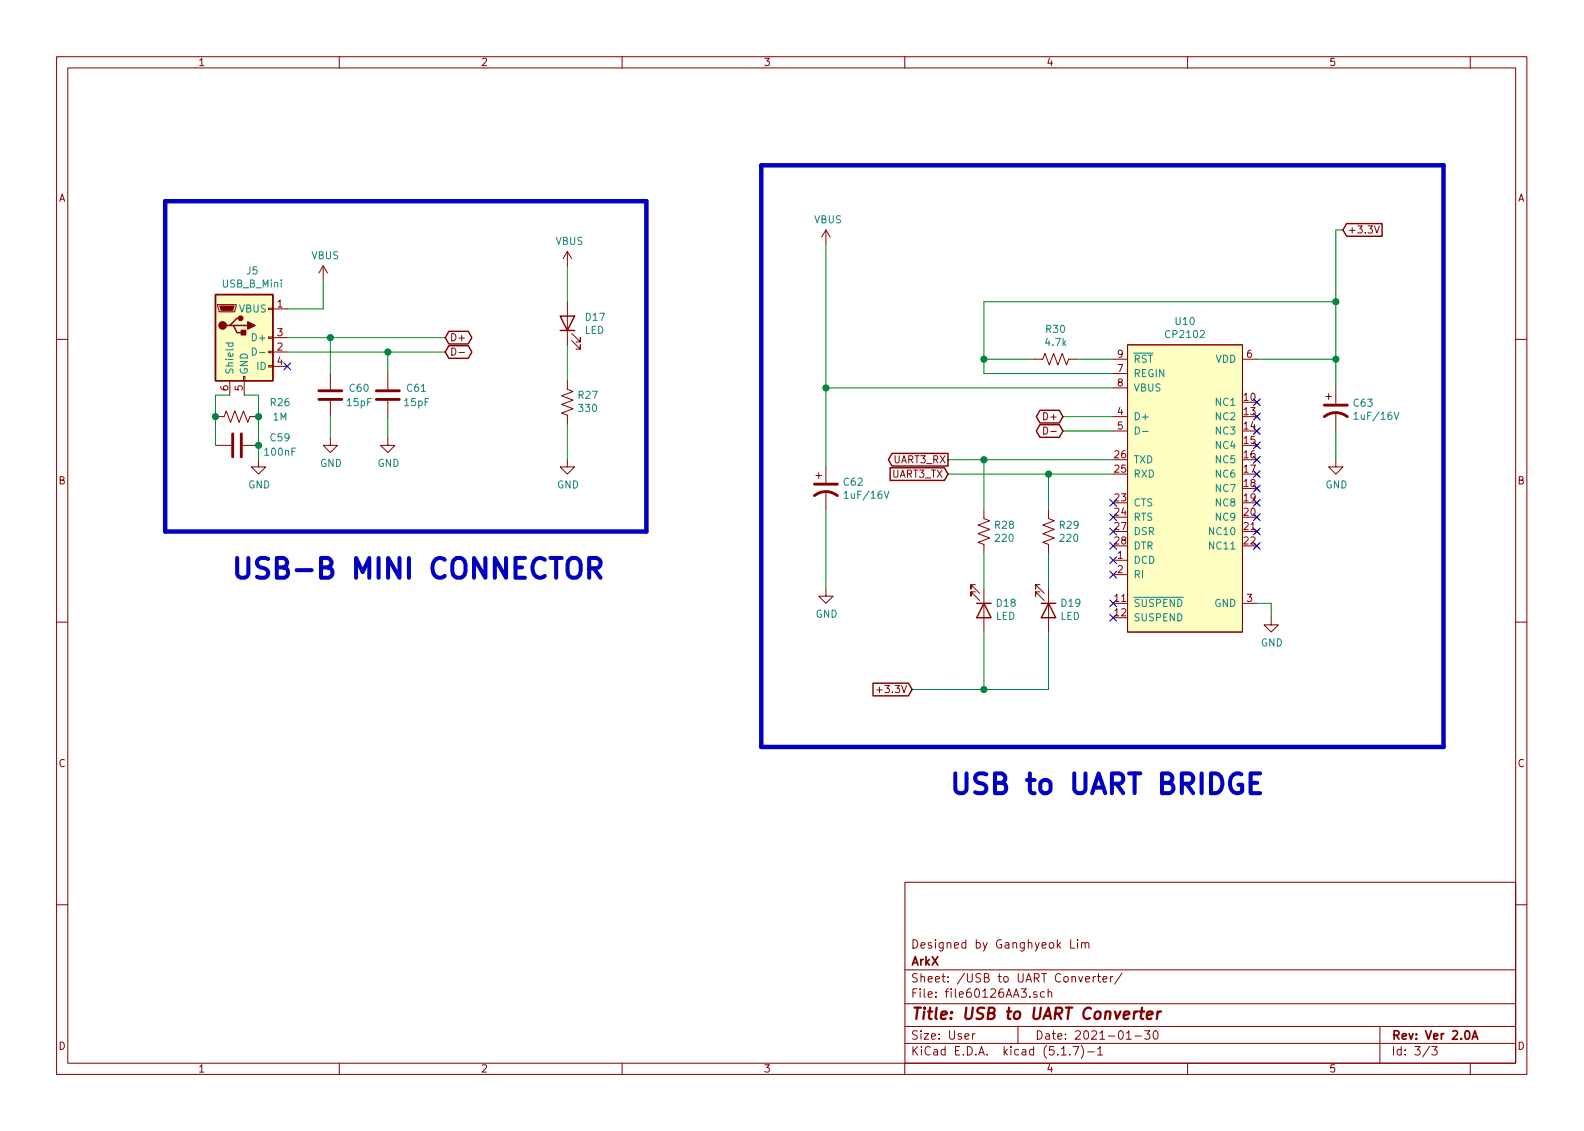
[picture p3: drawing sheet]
EESchema Schematic File Version 4
EELAYER 30 0
EELAYER END
$Descr User 11024 7874
encoding utf-8
Sheet 3 3
Title "USB to UART Converter"
Date "2021-01-30"
Rev "Ver 2.0A"
Comp "ArkX"
Comment1 "Designed by Ganghyeok Lim"
Comment2 ""
Comment3 ""
Comment4 ""
$EndDescr
$Comp
L Connector:USB_B_Mini J5
U 1 1
P 1700 2350
F 0 "J5" H 1757 2817 50  0000 C CNN
F 1 "USB_B_Mini" H 1757 2726 50  0000 C CNN
F 2 "Connector_USB:USB_Mini-B_Lumberg_2486_01_Horizontal" H 1850 2300 50  0001 C CNN
F 3 "~" H 1850 2300 50  0001 C CNN
	1    1700 2350
	1    0    0    -1  
$EndComp
$Comp
L Device:R_US R26
U 1 1
P 1650 2900
F 0 "R26" V 1550 3200 50  0000 C CNN
F 1 "1M" V 1650 3200 50  0000 C CNN
F 2 "My_Libraries:R3216_Metric" V 1690 2890 50  0001 C CNN
F 3 "~" H 1650 2900 50  0001 C CNN
	1    1650 2900
	0    1    1    0   
$EndComp
$Comp
L Device:C C59
U 1 1
P 1650 3100
F 0 "C59" V 1700 2800 50  0000 C CNN
F 1 "100nF" V 1600 2800 50  0000 C CNN
F 2 "My_Libraries:C3216_Metric" H 1688 2950 50  0001 C CNN
F 3 "~" H 1650 3100 50  0001 C CNN
	1    1650 3100
	0    -1   -1   0   
$EndComp
Wire Wire Line
	1600 2750 1500 2750
Wire Wire Line
	1500 2750 1500 2900
Wire Wire Line
	1700 2750 1800 2750
Wire Wire Line
	1800 2750 1800 2900
Wire Wire Line
	1500 2900 1500 3100
Connection ~ 1500 2900
Wire Wire Line
	1800 3100 1800 2900
Connection ~ 1800 2900
$Comp
L power:GND #PWR06
U 1 1
P 1800 3200
F 0 "#PWR06" H 1800 2950 50  0001 C CNN
F 1 "GND" H 1805 3027 50  0000 C CNN
F 2 "" H 1800 3200 50  0001 C CNN
F 3 "" H 1800 3200 50  0001 C CNN
	1    1800 3200
	1    0    0    -1  
$EndComp
Wire Wire Line
	1800 3100 1800 3200
Connection ~ 1800 3100
$Comp
L power:VBUS #PWR07
U 1 1
P 2250 1950
F 0 "#PWR07" H 2250 1800 50  0001 C CNN
F 1 "VBUS" H 2265 2123 50  0000 C CNN
F 2 "" H 2250 1950 50  0001 C CNN
F 3 "" H 2250 1950 50  0001 C CNN
	1    2250 1950
	1    0    0    -1  
$EndComp
Wire Wire Line
	2250 1950 2250 2150
Wire Wire Line
	2250 2150 2000 2150
Wire Wire Line
	2000 2350 2300 2350
Wire Wire Line
	2000 2450 2700 2450
NoConn ~ 2000 2550
$Comp
L Device:C C60
U 1 1
P 2300 2750
F 0 "C60" H 2500 2800 50  0000 C CNN
F 1 "15pF" H 2500 2700 50  0000 C CNN
F 2 "My_Libraries:C3216_Metric" H 2338 2600 50  0001 C CNN
F 3 "~" H 2300 2750 50  0001 C CNN
	1    2300 2750
	1    0    0    -1  
$EndComp
$Comp
L Device:C C61
U 1 1
P 2700 2750
F 0 "C61" H 2900 2800 50  0000 C CNN
F 1 "15pF" H 2900 2700 50  0000 C CNN
F 2 "My_Libraries:C3216_Metric" H 2738 2600 50  0001 C CNN
F 3 "~" H 2700 2750 50  0001 C CNN
	1    2700 2750
	1    0    0    -1  
$EndComp
Wire Wire Line
	2300 2600 2300 2350
Connection ~ 2300 2350
Wire Wire Line
	2300 2350 3100 2350
Wire Wire Line
	2700 2600 2700 2450
Connection ~ 2700 2450
Wire Wire Line
	2700 2450 3100 2450
Wire Wire Line
	2300 2900 2300 3050
Wire Wire Line
	2700 2900 2700 3050
$Comp
L power:GND #PWR08
U 1 1
P 2300 3050
F 0 "#PWR08" H 2300 2800 50  0001 C CNN
F 1 "GND" H 2305 2877 50  0000 C CNN
F 2 "" H 2300 3050 50  0001 C CNN
F 3 "" H 2300 3050 50  0001 C CNN
	1    2300 3050
	1    0    0    -1  
$EndComp
$Comp
L power:GND #PWR09
U 1 1
P 2700 3050
F 0 "#PWR09" H 2700 2800 50  0001 C CNN
F 1 "GND" H 2705 2877 50  0000 C CNN
F 2 "" H 2700 3050 50  0001 C CNN
F 3 "" H 2700 3050 50  0001 C CNN
	1    2700 3050
	1    0    0    -1  
$EndComp
Text GLabel 3100 2350 2    50   BiDi ~ 0
D+
Text GLabel 3100 2450 2    50   BiDi ~ 0
D-
$Comp
L Device:LED D17
U 1 1
P 3950 2250
F 0 "D17" V 3989 2132 50  0000 R CNN
F 1 "LED" V 3898 2132 50  0000 R CNN
F 2 "My_Libraries:LED_3216_Metric" H 3950 2250 50  0001 C CNN
F 3 "~" H 3950 2250 50  0001 C CNN
	1    3950 2250
	0    -1   -1   0   
$EndComp
$Comp
L Device:R_US R27
U 1 1
P 3950 2800
F 0 "R27" H 3882 2754 50  0000 R CNN
F 1 "330" H 3882 2845 50  0000 R CNN
F 2 "My_Libraries:R3216_Metric" V 3990 2790 50  0001 C CNN
F 3 "~" H 3950 2800 50  0001 C CNN
	1    3950 2800
	-1   0    0    1   
$EndComp
$Comp
L power:VBUS #PWR010
U 1 1
P 3950 1850
F 0 "#PWR010" H 3950 1700 50  0001 C CNN
F 1 "VBUS" H 3965 2023 50  0000 C CNN
F 2 "" H 3950 1850 50  0001 C CNN
F 3 "" H 3950 1850 50  0001 C CNN
	1    3950 1850
	1    0    0    -1  
$EndComp
$Comp
L power:GND #PWR011
U 1 1
P 3950 3200
F 0 "#PWR011" H 3950 2950 50  0001 C CNN
F 1 "GND" H 3955 3027 50  0000 C CNN
F 2 "" H 3950 3200 50  0001 C CNN
F 3 "" H 3950 3200 50  0001 C CNN
	1    3950 3200
	1    0    0    -1  
$EndComp
Wire Wire Line
	3950 1850 3950 2100
Wire Wire Line
	3950 2400 3950 2650
Wire Wire Line
	3950 2950 3950 3200
$Comp
L My_Libraries:CP2102 U10
U 1 1
P 8250 3400
F 0 "U10" H 8250 4565 50  0000 C CNN
F 1 "CP2102" H 8250 4474 50  0000 C CNN
F 2 "My_Libraries:VFQFN-28-1EP_5x5mm_HandSolder" H 8200 3650 50  0001 C CNN
F 3 "" H 8200 3650 50  0001 C CNN
	1    8250 3400
	1    0    0    -1  
$EndComp
$Comp
L Device:R_US R30
U 1 1
P 7350 2500
F 0 "R30" V 7555 2500 50  0000 C CNN
F 1 "4.7k" V 7464 2500 50  0000 C CNN
F 2 "My_Libraries:R3216_Metric" V 7390 2490 50  0001 C CNN
F 3 "~" H 7350 2500 50  0001 C CNN
	1    7350 2500
	0    -1   -1   0   
$EndComp
Wire Wire Line
	7500 2500 7750 2500
Wire Wire Line
	7200 2500 6850 2500
Wire Wire Line
	7750 2600 6850 2600
Wire Wire Line
	6850 2600 6850 2500
Wire Wire Line
	8750 2500 9300 2500
Wire Wire Line
	6850 2500 6850 2100
Wire Wire Line
	6850 2100 9300 2100
Wire Wire Line
	9300 2100 9300 2500
Connection ~ 6850 2500
$Comp
L Device:CP1 C63
U 1 1
P 9300 2850
F 0 "C63" H 9415 2896 50  0000 L CNN
F 1 "1uF/16V" H 9415 2805 50  0000 L CNN
F 2 "My_Libraries:C3216_Tantal_Metric" H 9300 2850 50  0001 C CNN
F 3 "~" H 9300 2850 50  0001 C CNN
	1    9300 2850
	1    0    0    -1  
$EndComp
Wire Wire Line
	9300 2500 9300 2700
Connection ~ 9300 2500
Wire Wire Line
	9300 3000 9300 3200
$Comp
L power:GND #PWR015
U 1 1
P 9300 3200
F 0 "#PWR015" H 9300 2950 50  0001 C CNN
F 1 "GND" H 9305 3027 50  0000 C CNN
F 2 "" H 9300 3200 50  0001 C CNN
F 3 "" H 9300 3200 50  0001 C CNN
	1    9300 3200
	1    0    0    -1  
$EndComp
Text GLabel 9350 1600 2    50   Input ~ 0
+3.3V
Wire Wire Line
	9350 1600 9300 1600
Wire Wire Line
	9300 1600 9300 2100
Connection ~ 9300 2100
Text GLabel 7400 2900 0    50   BiDi ~ 0
D+
Wire Wire Line
	7400 2900 7750 2900
Text GLabel 7400 3000 0    50   BiDi ~ 0
D-
Wire Wire Line
	7400 3000 7750 3000
Text GLabel 6600 3300 0    50   Input ~ 0
UART3_TX
Text GLabel 6600 3200 0    50   Output ~ 0
UART3_RX
Wire Wire Line
	7750 3200 6850 3200
Wire Wire Line
	7750 3300 7300 3300
$Comp
L Device:R_US R28
U 1 1
P 6850 3700
F 0 "R28" H 6918 3746 50  0000 L CNN
F 1 "220" H 6918 3655 50  0000 L CNN
F 2 "My_Libraries:R3216_Metric" V 6890 3690 50  0001 C CNN
F 3 "~" H 6850 3700 50  0001 C CNN
	1    6850 3700
	1    0    0    -1  
$EndComp
Wire Wire Line
	6850 3550 6850 3200
Connection ~ 6850 3200
Wire Wire Line
	6850 3200 6600 3200
$Comp
L Device:R_US R29
U 1 1
P 7300 3700
F 0 "R29" H 7368 3746 50  0000 L CNN
F 1 "220" H 7368 3655 50  0000 L CNN
F 2 "My_Libraries:R3216_Metric" V 7340 3690 50  0001 C CNN
F 3 "~" H 7300 3700 50  0001 C CNN
	1    7300 3700
	1    0    0    -1  
$EndComp
Wire Wire Line
	7300 3550 7300 3300
Connection ~ 7300 3300
Wire Wire Line
	7300 3300 6600 3300
Wire Wire Line
	6850 3850 6850 4100
Wire Wire Line
	7300 3850 7300 4100
$Comp
L Device:LED D18
U 1 1
P 6850 4250
F 0 "D18" V 6797 4330 50  0000 L CNN
F 1 "LED" V 6888 4330 50  0000 L CNN
F 2 "My_Libraries:LED_3216_Metric" H 6850 4250 50  0001 C CNN
F 3 "~" H 6850 4250 50  0001 C CNN
	1    6850 4250
	0    1    1    0   
$EndComp
$Comp
L Device:LED D19
U 1 1
P 7300 4250
F 0 "D19" V 7247 4330 50  0000 L CNN
F 1 "LED" V 7338 4330 50  0000 L CNN
F 2 "My_Libraries:LED_3216_Metric" H 7300 4250 50  0001 C CNN
F 3 "~" H 7300 4250 50  0001 C CNN
	1    7300 4250
	0    1    1    0   
$EndComp
Wire Wire Line
	6850 4400 6850 4800
Wire Wire Line
	7300 4400 7300 4800
Text GLabel 6350 4800 0    50   Input ~ 0
+3.3V
Wire Wire Line
	6350 4800 6850 4800
Connection ~ 6850 4800
Wire Wire Line
	6850 4800 7300 4800
NoConn ~ 7750 3500
NoConn ~ 7750 3600
NoConn ~ 7750 3700
NoConn ~ 7750 3800
NoConn ~ 7750 3900
NoConn ~ 7750 4000
NoConn ~ 7750 4200
NoConn ~ 7750 4300
NoConn ~ 8750 2800
NoConn ~ 8750 2900
NoConn ~ 8750 3000
NoConn ~ 8750 3100
NoConn ~ 8750 3200
NoConn ~ 8750 3300
NoConn ~ 8750 3400
NoConn ~ 8750 3500
NoConn ~ 8750 3600
NoConn ~ 8750 3700
NoConn ~ 8750 3800
$Comp
L power:GND #PWR014
U 1 1
P 8850 4300
F 0 "#PWR014" H 8850 4050 50  0001 C CNN
F 1 "GND" H 8855 4127 50  0000 C CNN
F 2 "" H 8850 4300 50  0001 C CNN
F 3 "" H 8850 4300 50  0001 C CNN
	1    8850 4300
	1    0    0    -1  
$EndComp
Wire Wire Line
	8750 4200 8850 4200
Wire Wire Line
	8850 4200 8850 4300
Wire Wire Line
	5750 2700 5750 1700
$Comp
L power:VBUS #PWR012
U 1 1
P 5750 1700
F 0 "#PWR012" H 5750 1550 50  0001 C CNN
F 1 "VBUS" H 5765 1873 50  0000 C CNN
F 2 "" H 5750 1700 50  0001 C CNN
F 3 "" H 5750 1700 50  0001 C CNN
	1    5750 1700
	1    0    0    -1  
$EndComp
$Comp
L Device:CP1 C62
U 1 1
P 5750 3400
F 0 "C62" H 5865 3446 50  0000 L CNN
F 1 "1uF/16V" H 5865 3355 50  0000 L CNN
F 2 "My_Libraries:C3216_Tantal_Metric" H 5750 3400 50  0001 C CNN
F 3 "~" H 5750 3400 50  0001 C CNN
	1    5750 3400
	1    0    0    -1  
$EndComp
Wire Wire Line
	5750 2700 5750 3250
Connection ~ 5750 2700
Wire Wire Line
	5750 3550 5750 4100
$Comp
L power:GND #PWR013
U 1 1
P 5750 4100
F 0 "#PWR013" H 5750 3850 50  0001 C CNN
F 1 "GND" H 5755 3927 50  0000 C CNN
F 2 "" H 5750 4100 50  0001 C CNN
F 3 "" H 5750 4100 50  0001 C CNN
	1    5750 4100
	1    0    0    -1  
$EndComp
Wire Wire Line
	5750 2700 7750 2700
Wire Notes Line width 31 style solid
	1150 1400 1150 3700
Wire Notes Line width 31 style solid
	1150 3700 4500 3700
Wire Notes Line width 31 style solid
	4500 3700 4500 1400
Wire Notes Line width 31 style solid
	4500 1400 1150 1400
Wire Notes Line width 31 style solid
	5300 1150 5300 5200
Wire Notes Line width 31 style solid
	5300 5200 10050 5200
Wire Notes Line width 31 style solid
	10050 5200 10050 1150
Wire Notes Line width 31 style solid
	10050 1150 5300 1150
Text Notes 1600 4050 0    138  ~ 28
USB-B MINI CONNECTOR
Text Notes 6600 5550 0    138  ~ 28
USB to UART BRIDGE
$EndSCHEMATC
